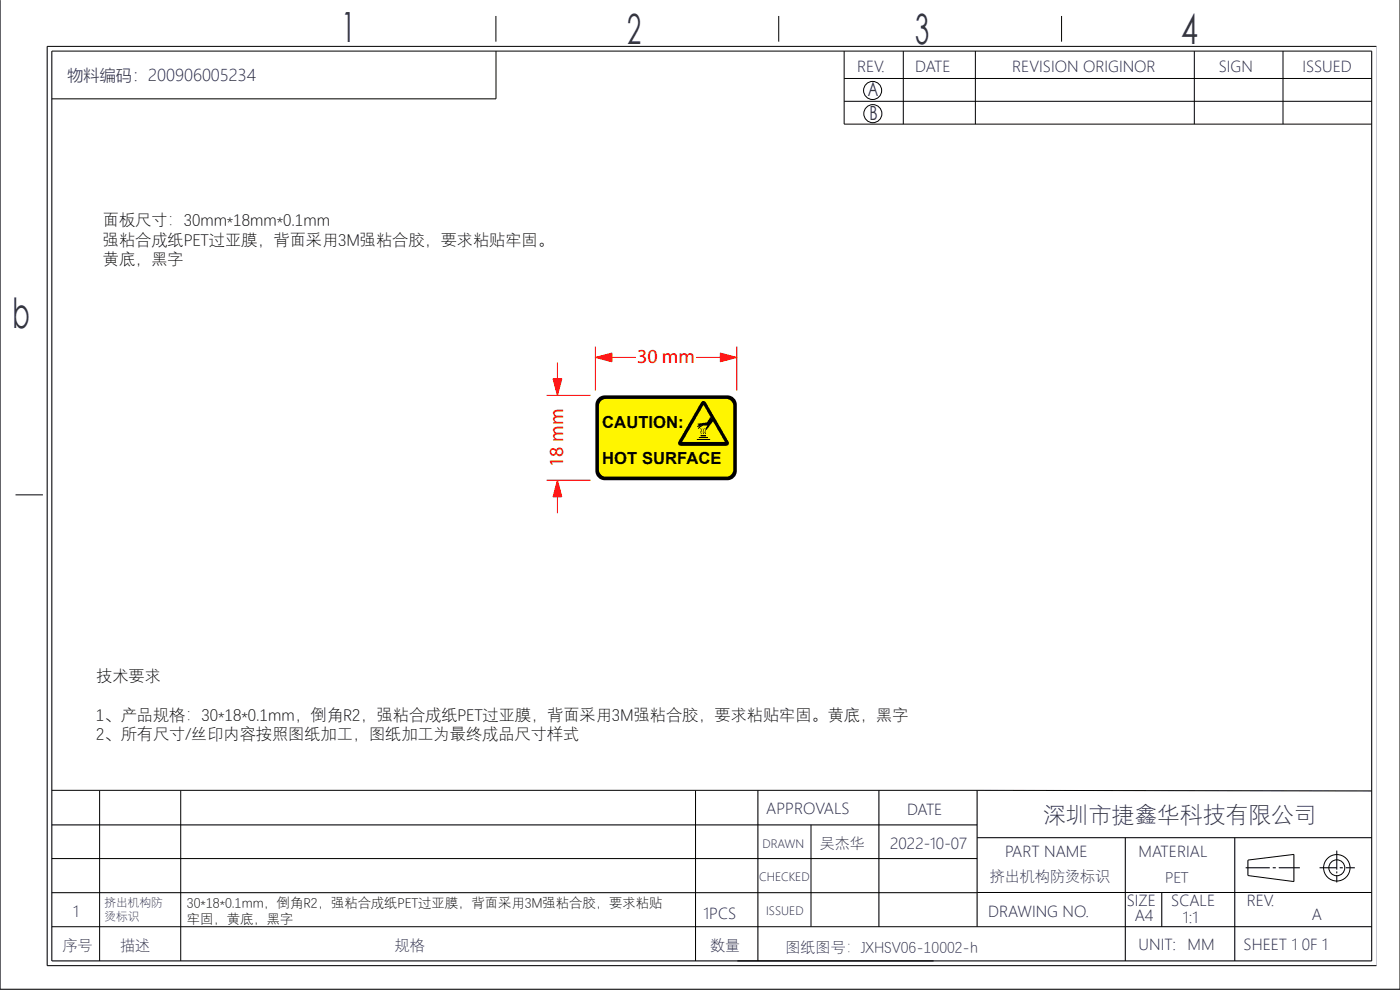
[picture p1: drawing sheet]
<svg xmlns="http://www.w3.org/2000/svg" width="297mm" height="210mm" viewBox="0 0 297 210" stroke-linecap="round" stroke-linejoin="round" font-family="sans-serif">
<path d="M126.9 84.5l.9-.6h.5h26a2 2 0 0 1 2 2v14a2 2 0 0 1-2 2h-26a2 2 0 0 1-2-2v-14l.1-.6z" fill="#000"/>
<g fill="#fff500">
<path d="M127.7 84.9l.8-.3h25.6a1.48 1.48 0 0 1 1.5 1.5v13.5a1.48 1.48 0 0 1-1.5 1.5h-25.6a1.48 1.48 0 0 1-1.4-1.5v-13.5v-.5z"/>
<path d="M149.1 85l.3-.1h.5l5.3 9.2a.83 .83 0 0 1-1 .9h-9.9a.86 .86 0 0 1-.8-1.3z"/>
</g>
<path d="M149 85.1h.5l.2 .2 4.9 8.4a.57 .57 0 0 1-.5 .9h-9.7a.57 .57 0 0 1-.5-.9z" fill="#000"/>
<path d="M149.2 85.9l4.6 7.9h-9.1z" fill="#fff500"/>
<g fill="#000">
<path d="M148 89.9l1.1-.2a1.13 1.13 0 0 0 1.4-.9l.2-.3 .7 .7-1.5 2a.45 .45 0 0 1 .1-.8l.1-.1h-.9l-.9 .6h-.3l.8-.8a.69 .69 0 0 1-.9 .3l.4-.3zM148.7 92.4h1.1z"/>
<path d="M149.5 90.9l.2 .2-.1 .6 .1 .4a.7 .7 0 0 1-.1-1zM149.1 90.9l.2 .2-.1 .6 .1 .4a.7 .7 0 0 1-.1-1zM148.6 90.9a.55 .55 0 0 1 .1 .8l.2 .4a.48 .48 0 0 1-.2-.8z"/>
</g>
<path d="M147.8 93.2h2.8zM148.2 92.8h2zM148.7 92.5h1.1z" fill="#000" stroke="#000" stroke-width=".21"/>
<path d="M11 10.8h280v193h-280zM105.2 3.4v5.4M165.2 3.4v5.4M225.2 3.4v5.4M253.4 10.8v15.5M272.2 10.8v15.5M292 9.8h-282v195h282M3.3 105h5.8" fill="none" stroke="#000" stroke-width=".21"/>
<path d="M10 9.8v195h282v-195M11 10.8v193h280v-193" fill="none" stroke="#25274c" stroke-width=".21"/>
<path d="M297 -.1v209.9z" fill="#25274c" stroke="#000" stroke-width=".21"/>
<path d="M0 0v209.8h297M238.7 196.6h52.3" fill="none" stroke="#25274c" stroke-width=".21"/>
<path d="M0 -.1v209.9h297M179.1 26.3h111.9M238.7 196.6h52.3" fill="none" stroke="#000" stroke-width=".21"/>
<path d="M264.7 182.4l9.8-1.2z" fill="#25274c" stroke="#000" stroke-width=".21"/>
<path d="M207.3 189.3h83.7M279.9 184.1h3.7" fill="none" stroke="#25274c" stroke-width=".21"/>
<path d="M207.3 189.3h83.7M279.9 184.1h3.7" fill="none" stroke="#000" stroke-width=".21"/>
<path d="M284.2 184.1h.7z" fill="#25274c"/>
<path d="M284.2 184.1h.7" fill="none" stroke="#000" stroke-width=".21"/>
<path d="M285.5 184.1h1.9z" fill="#25274c"/>
<path d="M264.3 184.1h5.1M285.5 184.1h1.9" fill="none" stroke="#000" stroke-width=".21"/>
<path d="M264.3 184.1h5.1" fill="none" stroke="#25274c" stroke-width=".21"/>
<path d="M270 184.1h.7z" fill="#25274c"/>
<path d="M11 175h196.3M207.3 177.7h83.7M207.3 167.6l83.7 .2M11 189.4h196.3M11 182.1h196.3M270 184.1h.7M271.3 184.1h4.5M156.4 203.8h41.7" fill="none" stroke="#000" stroke-width=".21"/>
<path d="M11 175h196.3M207.3 177.7h83.7M207.3 167.7h83.7M11 189.4h196.3M11 182.1h196.3M271.3 184.1h4.5M156.4 203.8h41.7" fill="none" stroke="#25274c" stroke-width=".21"/>
<path d="M264.7 185.7l9.8 1.3z" fill="#25274c" stroke="#000" stroke-width=".21"/>
<path d="M147.6 167.8v36M160.8 167.6v36.2M186.5 167.6v29M207.3 167.6v29M238.7 177.7v26.1M262 177.7v26.1M246.5 189.3v7.3" fill="none" stroke="#25274c" stroke-width=".21"/>
<path d="M179.1 10.8v15.5M179.1 16.6h111.9M191.6 10.8v15.5M206.9 10.8v15.5M179.1 21.5h111.9M147.6 167.8v36M160.8 167.6v36.2M186.5 167.6v29M207.3 167.6v29M238.7 177.7v26.1M262 177.7v26.1M246.5 189.3v7.3" fill="none" stroke="#000" stroke-width=".21"/>
<path d="M283.6 184.9v.3z" fill="#25274c"/>
<path d="M283.6 184.9v.3" fill="none" stroke="#000" stroke-width=".21"/>
<path d="M283.6 185.6v1.6z" fill="#25274c"/>
<g fill="none" stroke="#000" stroke-width=".21">
<path d="M264.7 182.4v3.3M274.5 181.2v5.8M283.6 180.4v4.1M283.6 185.6v1.6"/>
<circle cx="185.1" cy="19.2" r="1.92"/>
<circle cx="185.2" cy="24.1" r="1.92"/>
<circle cx="283.6" cy="184.1" r="1.69"/>
<circle cx="283.6" cy="184.1" r="2.81"/>
</g>
<path d="M264.7 182.4v3.3M274.5 181.2v5.8M283.6 180.4v4.1" fill="none" stroke="#25274c" stroke-width=".21"/>
<path d="M11 167.6h196.3z" fill="#25274c" stroke="#000" stroke-width=".21"/>
<path d="M105.2 10.8v10.2" fill="none" stroke="#000" stroke-width=".21"/>
<g fill="#25274c" stroke="#000" stroke-width=".21">
<path d="M11 196.6h196.3z"/>
<path d="M172.1 174.9v21.6z"/>
<path d="M21.1 167.8v36z"/>
<path d="M38.3 167.8v36z"/>
<path d="M207.3 196.6h31.4z"/>
</g>
<path d="M11 21h94.2" fill="none" stroke="#000" stroke-width=".21"/>
<path d="M126.3 75.8h8.6M126.3 73.5v9.4M147.7 75.8h8.6M156.3 73.5v9.4" fill="none" stroke="#f00" stroke-width=".21"/>
<path d="M126.3 75.8l3.5-.9v1.8z" fill="#f00"/>
<path d="M126.3 75.8l3.5-.9v1.8z" fill="none" stroke="#f00" stroke-width=".21"/>
<path d="M152.8 74.9l3.5 .9-3.5 .9z" fill="#f00"/>
<path d="M118.3 76.9v7M152.8 74.9l3.5 .9-3.5 .9zM116 83.9h9.3M116 101.9h9.3M118.3 101.9v7" fill="none" stroke="#f00" stroke-width=".21"/>
<path d="M118.3 101.9l.9 3.5h-1.9z" fill="#f00"/>
<path d="M118.3 101.9l.9 3.5h-1.9z" fill="none" stroke="#f00" stroke-width=".21"/>
<path d="M117.3 80.4h1.9l-.9 3.5z" fill="#f00"/>
<path d="M117.3 80.4h1.9l-.9 3.5z" fill="none" stroke="#f00" stroke-width=".21"/>
<g font-size="8.8" fill="#25274c">
<text x="72.5" y="8.8">1</text>
<text x="133.1" y="9.2">2</text>
<text x="194.1" y="9.3">3</text>
<text x="250.6" y="9.3">4</text>
<text x="2.6" y="69.6">b</text>
</g>
<text font-size="4.8" fill="#25274c" x="221.3" y="174.3">深圳市捷鑫华科技有限公司</text>
<g font-size="4.2" fill="#25274c">
<text x="184.1" y="20.4">A</text>
<text x="184.5" y="25.6">B</text>
</g>
<g font-size="4.2" fill="#f00">
<text x="135.2" y="77.1">30 mm</text>
<text x="119.5" y="99" transform="rotate(-90 119.5 99)">18 mm</text>
</g>
<g font-size="3.5">
<text x="127.8" y="90.9">CAUTION:</text>
<text x="127.8" y="98.4">HOT SURFACE</text>
</g>
<text font-size="3.4" fill="#25274c" x="14.3" y="17.3">物料编码：200906005234</text>
<g font-size="3.4">
<text x="21.8" y="47.8">面板尺寸：30mm*18mm*0.1mm</text>
<text x="21.8" y="51.9">强粘合成纸PET过亚膜，背面采用3M强粘合胶，要求粘贴牢固。</text>
<text x="21.8" y="56">黄底，黑字</text>
<text x="20.4" y="144.5">技术要求</text>
<text x="20.4" y="152.7">1、产品规格：30*18*0.1mm，倒角R2，强粘合成纸PET过亚膜，背面采用3M强粘合胶，要求粘贴牢固。黄底，黑字</text>
<text x="20.4" y="156.8">2、所有尺寸/丝印内容按照图纸加工，图纸加工为最终成品尺寸样式</text>
</g>
<g font-size="3.2" fill="#25274c">
<text x="181.8" y="15.2">REV.</text>
<text x="194.2" y="15.3">DATE</text>
<text x="214.8" y="15.4">REVISION ORIGINOR</text>
<text x="258.6" y="15.2">SIGN</text>
<text x="276.3" y="15.2">ISSUED</text>
<text x="162.5" y="172.7">APPROVALS</text>
<text x="192.4" y="172.9">DATE</text>
<text x="173.9" y="179.8">吴杰华</text>
<text x="188.9" y="180">2022-10-07</text>
<text x="213.2" y="181.8">PART NAME</text>
<text x="241.6" y="181.8">MATERIAL</text>
<text x="210" y="186.8">挤出机构防烫标识</text>
<text x="247.2" y="187.2">PET</text>
<text x="15.5" y="194.6">1</text>
<text x="149.2" y="194.9">1PCS</text>
<text x="209.6" y="194.6">DRAWING NO.</text>
<text x="239" y="192.1">SIZE</text>
<text x="240.7" y="195.4">A4</text>
<text x="248.5" y="192.1">SCALE</text>
<text x="251" y="195.8">1:1</text>
<text x="264.5" y="192.1">REV.</text>
<text x="278.3" y="195.1">A</text>
<text x="13.3" y="201.5">序号</text>
<text x="25.5" y="201.5">描述</text>
<text x="83.7" y="201.6">规格</text>
<text x="150.6" y="201.6">数量</text>
<text x="166.6" y="201.9">图纸图号：JXHSV06-10002-h</text>
<text x="241.6" y="201.5">UNIT:</text>
<text x="251.9" y="201.5">MM</text>
<text x="263.8" y="201.5">SHEET 1 0F 1</text>
</g>
<g font-size="2.8">
<text x="39.6" y="192.3">30*18*0.1mm，倒角R2，强粘合成纸PET过亚膜，背面采用3M强粘合胶，要求粘贴</text>
<text x="39.6" y="195.7">牢固，黄底，黑字</text>
</g>
<g font-size="2.5" fill="#25274c">
<text x="22.2" y="192.1">挤出机构防</text>
<text x="22.2" y="195.1">烫标识</text>
</g>
<g font-size="2.4" fill="#25274c">
<text x="161.7" y="179.8">DRAWN</text>
<text x="161" y="186.8">CHECKED</text>
<text x="162.5" y="194.1">ISSUED</text>
</g>
</svg>
